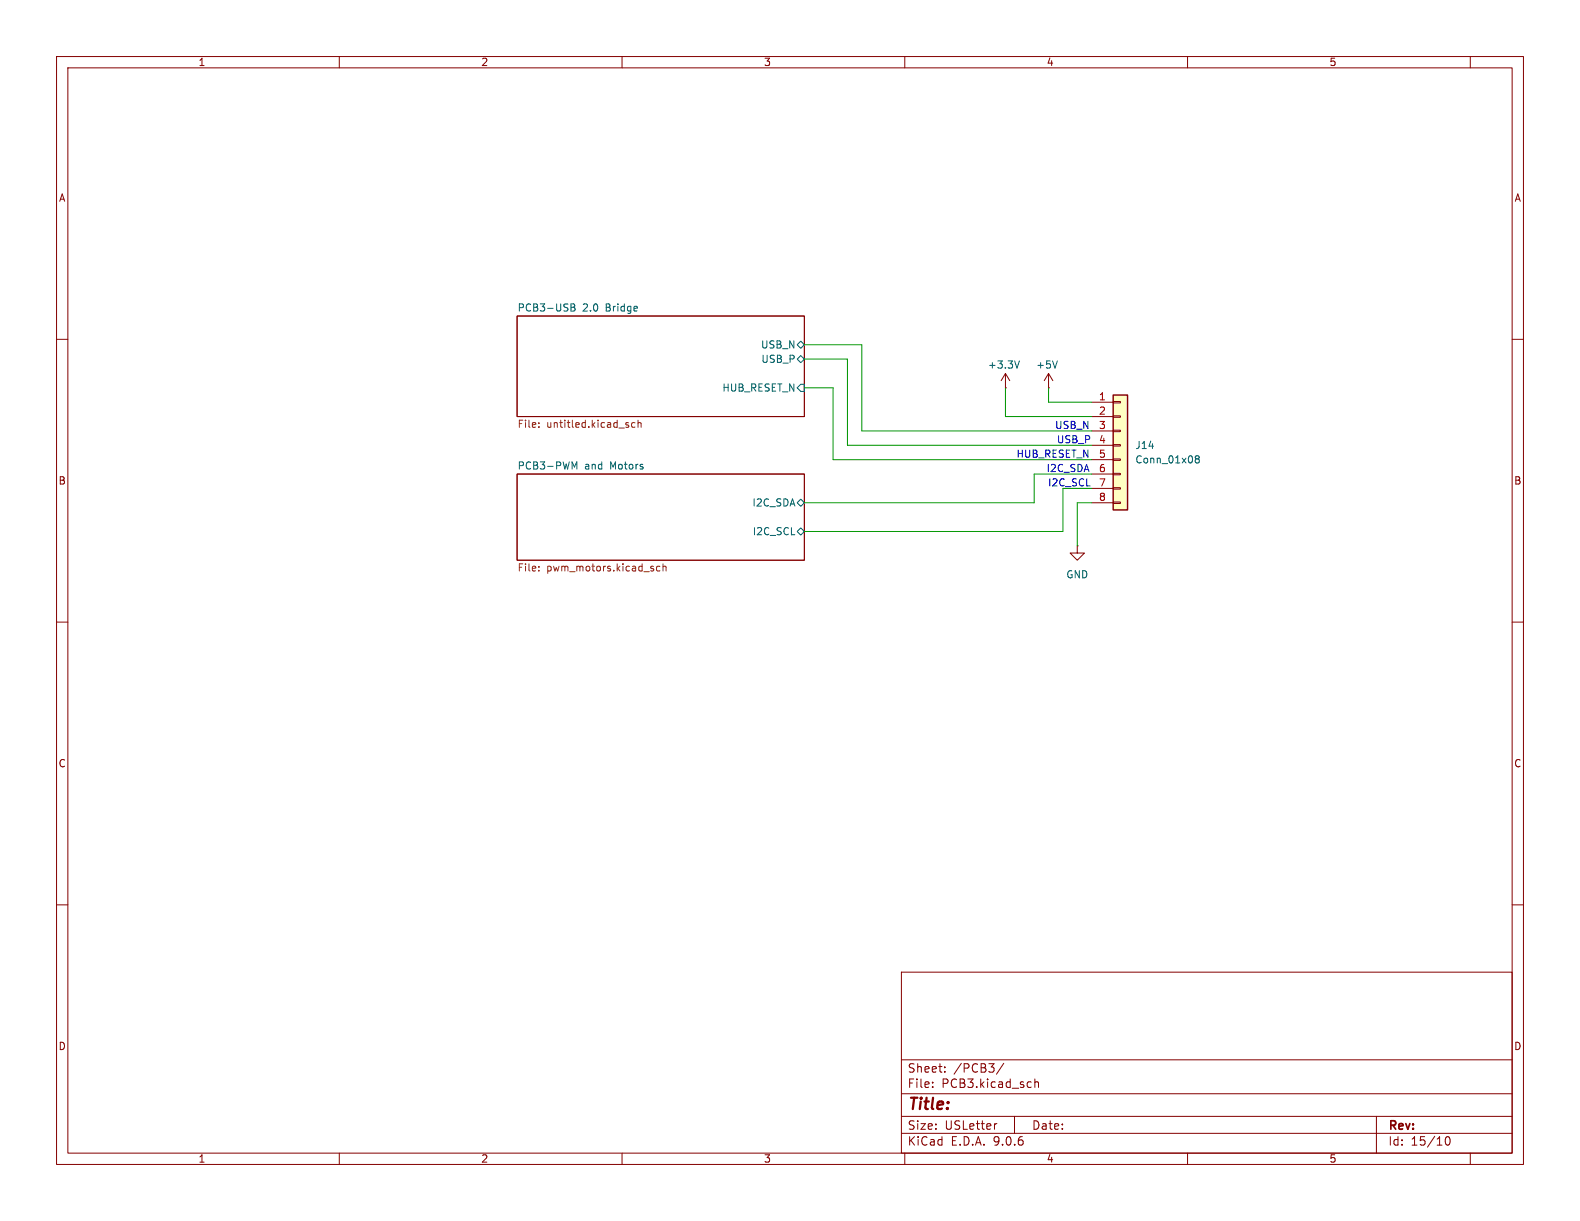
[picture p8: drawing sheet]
(kicad_sch
 (version 20250114)
 (generator "eeschema")
 (generator_version "9.0")
 (paper "USLetter")
 (lib_symbols
  (symbol "PCM_4ms_Connector:Conn_01x08"
   (pin_names
    (offset 1.016) (hide yes)) (exclude_from_sim no) (in_bom yes) (on_board yes)
   (property "Reference" "J" (at 0 10.16 0) (effects (font (size 1.27 1.27))))
   (property "Value" "Conn_01x08" (at -1.27 -13.97 0) (effects (font (size 1.27 1.27))))
   (property "Footprint" "4ms_Connector:Pins_1x08_2.54mm_TH" (at 0 12.065 0) (effects (font (size 1.27 1.27)) (hide yes)))
   (property "Datasheet" "" (at 0 5.08 0) (effects (font (size 1.27 1.27)) (hide yes)))
   (property "Description" "HEADER 1x8 MALE PINS 0.100” 180deg" (at 0 0 0) (effects (font (size 1.27 1.27)) (hide yes)))
   (property "Specifications" "HEADER 1x8 MALE PINS 0.100” 180deg" (at -4.445 -20.955 0) (effects (font (size 1.27 1.27)) (justify left) (hide yes)))
   (symbol "Conn_01x08_0_0"
    (pin passive line (at -5.08 -2.54 0) (length 3.81) (name "Pin_5" (effects (font (size 1.27 1.27)))) (number "5" (effects (font (size 1.27 1.27)))))
    (pin passive line (at -5.08 -5.08 0) (length 3.81) (name "Pin_6" (effects (font (size 1.27 1.27)))) (number "6" (effects (font (size 1.27 1.27)))))
    (pin passive line (at -5.08 -7.62 0) (length 3.81) (name "Pin_7" (effects (font (size 1.27 1.27)))) (number "7" (effects (font (size 1.27 1.27)))))
    (pin passive line (at -5.08 -10.16 0) (length 3.81) (name "Pin_8" (effects (font (size 1.27 1.27)))) (number "8" (effects (font (size 1.27 1.27))))))
   (symbol "Conn_01x08_1_1"
    (rectangle (start -1.27 8.89) (end 1.27 -11.43) (stroke (width 0.254) (type default)) (fill (type background)))
    (rectangle (start -1.27 7.747) (end 0 7.493) (stroke (width 0.1524) (type default)) (fill (type none)))
    (rectangle (start -1.27 5.207) (end 0 4.953) (stroke (width 0.1524) (type default)) (fill (type none)))
    (rectangle (start -1.27 2.667) (end 0 2.413) (stroke (width 0.1524) (type default)) (fill (type none)))
    (rectangle (start -1.27 0.127) (end 0 -0.127) (stroke (width 0.1524) (type default)) (fill (type none)))
    (rectangle (start -1.27 -2.413) (end 0 -2.667) (stroke (width 0.1524) (type default)) (fill (type none)))
    (rectangle (start -1.27 -4.953) (end 0 -5.207) (stroke (width 0.1524) (type default)) (fill (type none)))
    (rectangle (start -1.27 -7.493) (end 0 -7.747) (stroke (width 0.1524) (type default)) (fill (type none)))
    (rectangle (start -1.27 -10.033) (end 0 -10.287) (stroke (width 0.1524) (type default)) (fill (type none)))
    (pin passive line (at -5.08 7.62 0) (length 3.81) (name "Pin_1" (effects (font (size 1.27 1.27)))) (number "1" (effects (font (size 1.27 1.27)))))
    (pin passive line (at -5.08 5.08 0) (length 3.81) (name "Pin_2" (effects (font (size 1.27 1.27)))) (number "2" (effects (font (size 1.27 1.27)))))
    (pin passive line (at -5.08 2.54 0) (length 3.81) (name "Pin_3" (effects (font (size 1.27 1.27)))) (number "3" (effects (font (size 1.27 1.27)))))
    (pin passive line (at -5.08 0 0) (length 3.81) (name "Pin_4" (effects (font (size 1.27 1.27)))) (number "4" (effects (font (size 1.27 1.27))))))
   (embedded_fonts no))
  (symbol "power:+3.3V"
   (power)
   (pin_numbers (hide yes))
   (pin_names
    (offset 0) (hide yes)) (exclude_from_sim no) (in_bom yes) (on_board yes)
   (property "Reference" "#PWR" (at 0 -3.81 0) (effects (font (size 1.27 1.27)) (hide yes)))
   (property "Value" "+3.3V" (at 0 3.556 0) (effects (font (size 1.27 1.27))))
   (property "Footprint" "" (at 0 0 0) (effects (font (size 1.27 1.27)) (hide yes)))
   (property "Datasheet" "" (at 0 0 0) (effects (font (size 1.27 1.27)) (hide yes)))
   (property "Description" "Power symbol creates a global label with name \"+3.3V\"" (at 0 0 0) (effects (font (size 1.27 1.27)) (hide yes)))
   (symbol "+3.3V_0_1"
    (polyline (pts (xy -0.762 1.27) (xy 0 2.54)) (stroke (width 0) (type default)) (fill (type none)))
    (polyline (pts (xy 0 2.54) (xy 0.762 1.27)) (stroke (width 0) (type default)) (fill (type none)))
    (polyline (pts (xy 0 0) (xy 0 2.54)) (stroke (width 0) (type default)) (fill (type none))))
   (symbol "+3.3V_1_1"
    (pin power_in line (at 0 0 90) (length 0) (name "~" (effects (font (size 1.27 1.27)))) (number "1" (effects (font (size 1.27 1.27))))))
   (embedded_fonts no))
  (symbol "power:GND"
   (power)
   (pin_numbers (hide yes))
   (pin_names
    (offset 0) (hide yes)) (exclude_from_sim no) (in_bom yes) (on_board yes)
   (property "Reference" "#PWR" (at 0 -6.35 0) (effects (font (size 1.27 1.27)) (hide yes)))
   (property "Value" "GND" (at 0 -3.81 0) (effects (font (size 1.27 1.27))))
   (property "Footprint" "" (at 0 0 0) (effects (font (size 1.27 1.27)) (hide yes)))
   (property "Datasheet" "" (at 0 0 0) (effects (font (size 1.27 1.27)) (hide yes)))
   (property "Description" "Power symbol creates a global label with name \"GND\" , ground" (at 0 0 0) (effects (font (size 1.27 1.27)) (hide yes)))
   (symbol "GND_0_1"
    (polyline (pts (xy 0 0) (xy 0 -1.27) (xy 1.27 -1.27) (xy 0 -2.54) (xy -1.27 -1.27) (xy 0 -1.27)) (stroke (width 0) (type default)) (fill (type none))))
   (symbol "GND_1_1"
    (pin power_in line (at 0 0 270) (length 0) (name "~" (effects (font (size 1.27 1.27)))) (number "1" (effects (font (size 1.27 1.27))))))
   (embedded_fonts no)))
 (text "HUB_RESET_N"
  (exclude_from_sim no)
  (at 192.786 80.518 0)
  (effects (font (size 1.27 1.27)) (justify right)))
 (text "USB_N"
  (exclude_from_sim no)
  (at 192.786 75.438 0)
  (effects (font (size 1.27 1.27)) (justify right)))
 (text "I2C_SCL"
  (exclude_from_sim no)
  (at 193.0043 85.598 0)
  (effects (font (size 1.27 1.27)) (justify right)))
 (text "I2C_SDA"
  (exclude_from_sim no)
  (at 192.786 83.058 0)
  (effects (font (size 1.27 1.27)) (justify right)))
 (text "USB_P"
  (exclude_from_sim no)
  (at 193.04 77.978 0)
  (effects (font (size 1.27 1.27)) (justify right)))
 (wire
  (pts (xy 147.32 81.28) (xy 193.04 81.28))
  (stroke (width 0) (type default)))
 (wire
  (pts (xy 190.5 96.52) (xy 190.5 88.9))
  (stroke (width 0) (type default)))
 (wire
  (pts (xy 142.24 88.9) (xy 182.88 88.9))
  (stroke (width 0) (type default)))
 (wire
  (pts (xy 182.88 88.9) (xy 182.88 83.82))
  (stroke (width 0) (type default)))
 (wire
  (pts (xy 142.24 63.5) (xy 149.86 63.5))
  (stroke (width 0) (type default)))
 (wire
  (pts (xy 190.5 88.9) (xy 193.04 88.9))
  (stroke (width 0) (type default)))
 (wire
  (pts (xy 152.4 76.2) (xy 193.04 76.2))
  (stroke (width 0) (type default)))
 (wire
  (pts (xy 177.8 73.66) (xy 193.04 73.66))
  (stroke (width 0) (type default)))
 (wire
  (pts (xy 152.4 60.96) (xy 152.4 76.2))
  (stroke (width 0) (type default)))
 (wire
  (pts (xy 142.24 60.96) (xy 152.4 60.96))
  (stroke (width 0) (type default)))
 (wire
  (pts (xy 149.86 63.5) (xy 149.86 78.74))
  (stroke (width 0) (type default)))
 (wire
  (pts (xy 187.96 93.98) (xy 187.96 86.36))
  (stroke (width 0) (type default)))
 (wire
  (pts (xy 177.8 68.58) (xy 177.8 73.66))
  (stroke (width 0) (type default)))
 (wire
  (pts (xy 185.42 71.12) (xy 193.04 71.12))
  (stroke (width 0) (type default)))
 (wire
  (pts (xy 147.32 68.58) (xy 147.32 81.28))
  (stroke (width 0) (type default)))
 (wire
  (pts (xy 182.88 83.82) (xy 193.04 83.82))
  (stroke (width 0) (type default)))
 (wire
  (pts (xy 185.42 68.58) (xy 185.42 71.12))
  (stroke (width 0) (type default)))
 (wire
  (pts (xy 187.96 86.36) (xy 193.04 86.36))
  (stroke (width 0) (type default)))
 (wire
  (pts (xy 149.86 78.74) (xy 193.04 78.74))
  (stroke (width 0) (type default)))
 (wire
  (pts (xy 142.24 93.98) (xy 187.96 93.98))
  (stroke (width 0) (type default)))
 (wire
  (pts (xy 142.24 68.58) (xy 147.32 68.58))
  (stroke (width 0) (type default)))
 (symbol
  (lib_id "power:+3.3V")
  (at 185.42 68.58 0)
  (unit 1)
  (exclude_from_sim no)
  (in_bom yes)
  (on_board yes)
  (dnp no)
  (property "Reference" "#PWR088" (at 185.42 72.39 0) (effects (font (size 1.27 1.27)) (hide yes)))
  (property "Value" "+5V" (at 185.166 64.516 0) (effects (font (size 1.27 1.27))))
  (property "Footprint" "" (at 185.42 68.58 0) (effects (font (size 1.27 1.27)) (hide yes)))
  (property "Datasheet" "" (at 185.42 68.58 0) (effects (font (size 1.27 1.27)) (hide yes)))
  (property "Description" "Power symbol creates a global label with name \"+3.3V\"" (at 185.42 68.58 0) (effects (font (size 1.27 1.27)) (hide yes)))
  (pin "1"))
 (symbol
  (lib_id "power:+3.3V")
  (at 177.8 68.58 0)
  (unit 1)
  (exclude_from_sim no)
  (in_bom yes)
  (on_board yes)
  (dnp no)
  (property "Reference" "#PWR087" (at 177.8 72.39 0) (effects (font (size 1.27 1.27)) (hide yes)))
  (property "Value" "+3.3V" (at 177.546 64.516 0) (effects (font (size 1.27 1.27))))
  (property "Footprint" "" (at 177.8 68.58 0) (effects (font (size 1.27 1.27)) (hide yes)))
  (property "Datasheet" "" (at 177.8 68.58 0) (effects (font (size 1.27 1.27)) (hide yes)))
  (property "Description" "Power symbol creates a global label with name \"+3.3V\"" (at 177.8 68.58 0) (effects (font (size 1.27 1.27)) (hide yes)))
  (pin "1"))
 (symbol
  (lib_id "PCM_4ms_Connector:Conn_01x08")
  (at 198.12 78.74 0)
  (unit 1)
  (exclude_from_sim no)
  (in_bom yes)
  (on_board yes)
  (dnp no)
  (fields_autoplaced yes)
  (property "Reference" "J14" (at 200.66 78.7399 0) (effects (font (size 1.27 1.27)) (justify left)))
  (property "Value" "Conn_01x08" (at 200.66 81.2799 0) (effects (font (size 1.27 1.27)) (justify left)))
  (property "Footprint" "" (at 198.12 66.675 0) (effects (font (size 1.27 1.27)) (hide yes)))
  (property "Datasheet" "kicad-embed://B3B-XH-A.pdf" (at 198.12 73.66 0) (effects (font (size 1.27 1.27)) (hide yes)))
  (property "Description" "CONN HEADER R/A 8POS 2.5MM" (at 198.12 78.74 0) (effects (font (size 1.27 1.27)) (hide yes)))
  (property "Specifications" "HEADER 1x8 MALE PINS 0.100” 180deg" (at 193.675 99.695 0) (effects (font (size 1.27 1.27)) (justify left) (hide yes)))
  (property "Digikey Link" "https://www.digikey.ca/en/products/detail/jst-sales-america-inc/S8B-XH-A/1651023" (at 198.12 78.74 0) (effects (font (size 1.27 1.27)) (hide yes)))
  (property "Manufacturer" "JST Sales America Inc." (at 198.12 78.74 0) (effects (font (size 1.27 1.27)) (hide yes)))
  (property "Manufacturer Part" "S8B-XH-A" (at 198.12 78.74 0) (effects (font (size 1.27 1.27)) (hide yes)))
  (property "Price" "0.33" (at 198.12 78.74 0) (effects (font (size 1.27 1.27)) (hide yes)))
  (property "Supplier" "DigiKey" (at 198.12 78.74 0) (effects (font (size 1.27 1.27)) (hide yes)))
  (property "Supplier P/N" "455-S8B-XH-A-ND" (at 198.12 78.74 0) (effects (font (size 1.27 1.27)) (hide yes)))
  (property "Type" "Through Hole" (at 198.12 78.74 0) (effects (font (size 1.27 1.27)) (hide yes)))
  (property "Unit" "pcs" (at 198.12 78.74 0) (effects (font (size 1.27 1.27)) (hide yes)))
  (property "Voltage Raing" "" (at 198.12 78.74 0) (effects (font (size 1.27 1.27)) (hide yes)))
  (property "Voltage Rating" "" (at 198.12 78.74 0) (effects (font (size 1.27 1.27)) (hide yes)))
  (pin "6")
  (pin "5")
  (pin "1")
  (pin "8")
  (pin "2")
  (pin "7")
  (pin "3")
  (pin "4"))
 (symbol
  (lib_id "power:GND")
  (at 190.5 96.52 0)
  (unit 1)
  (exclude_from_sim no)
  (in_bom yes)
  (on_board yes)
  (dnp no)
  (fields_autoplaced yes)
  (property "Reference" "#PWR089" (at 190.5 102.87 0) (effects (font (size 1.27 1.27)) (hide yes)))
  (property "Value" "GND" (at 190.5 101.6 0) (effects (font (size 1.27 1.27))))
  (property "Footprint" "" (at 190.5 96.52 0) (effects (font (size 1.27 1.27)) (hide yes)))
  (property "Datasheet" "" (at 190.5 96.52 0) (effects (font (size 1.27 1.27)) (hide yes)))
  (property "Description" "Power symbol creates a global label with name \"GND\" , ground" (at 190.5 96.52 0) (effects (font (size 1.27 1.27)) (hide yes)))
  (pin "1"))
 (sheet
  (at 91.44 55.88)
  (size 50.8 17.78)
  (exclude_from_sim no)
  (in_bom yes)
  (on_board yes)
  (dnp no)
  (fields_autoplaced yes)
  (stroke (width 0.1524) (type solid))
  (fill (color 0 0 0 0.0000))
  (property "Sheetname" "PCB3-USB 2.0 Bridge" (at 91.44 55.1684 0) (effects (font (size 1.27 1.27)) (justify left bottom)))
  (property "Sheetfile" "untitled.kicad_sch" (at 91.44 74.2446 0) (effects (font (size 1.27 1.27)) (justify left top)))
  (pin "HUB_RESET_N" input (at 142.24 68.58 0) (effects (font (size 1.27 1.27)) (justify right)))
  (pin "USB_N" bidirectional (at 142.24 60.96 0) (effects (font (size 1.27 1.27)) (justify right)))
  (pin "USB_P" bidirectional (at 142.24 63.5 0) (effects (font (size 1.27 1.27)) (justify right))))
 (sheet
  (at 91.44 83.82)
  (size 50.8 15.24)
  (exclude_from_sim no)
  (in_bom yes)
  (on_board yes)
  (dnp no)
  (fields_autoplaced yes)
  (stroke (width 0.1524) (type solid))
  (fill (color 0 0 0 0.0000))
  (property "Sheetname" "PCB3-PWM and Motors" (at 91.44 83.1084 0) (effects (font (size 1.27 1.27)) (justify left bottom)))
  (property "Sheetfile" "pwm_motors.kicad_sch" (at 91.44 99.6446 0) (effects (font (size 1.27 1.27)) (justify left top)))
  (pin "I2C_SCL" bidirectional (at 142.24 93.98 0) (effects (font (size 1.27 1.27)) (justify right)))
  (pin "I2C_SDA" bidirectional (at 142.24 88.9 0) (effects (font (size 1.27 1.27)) (justify right)))))
